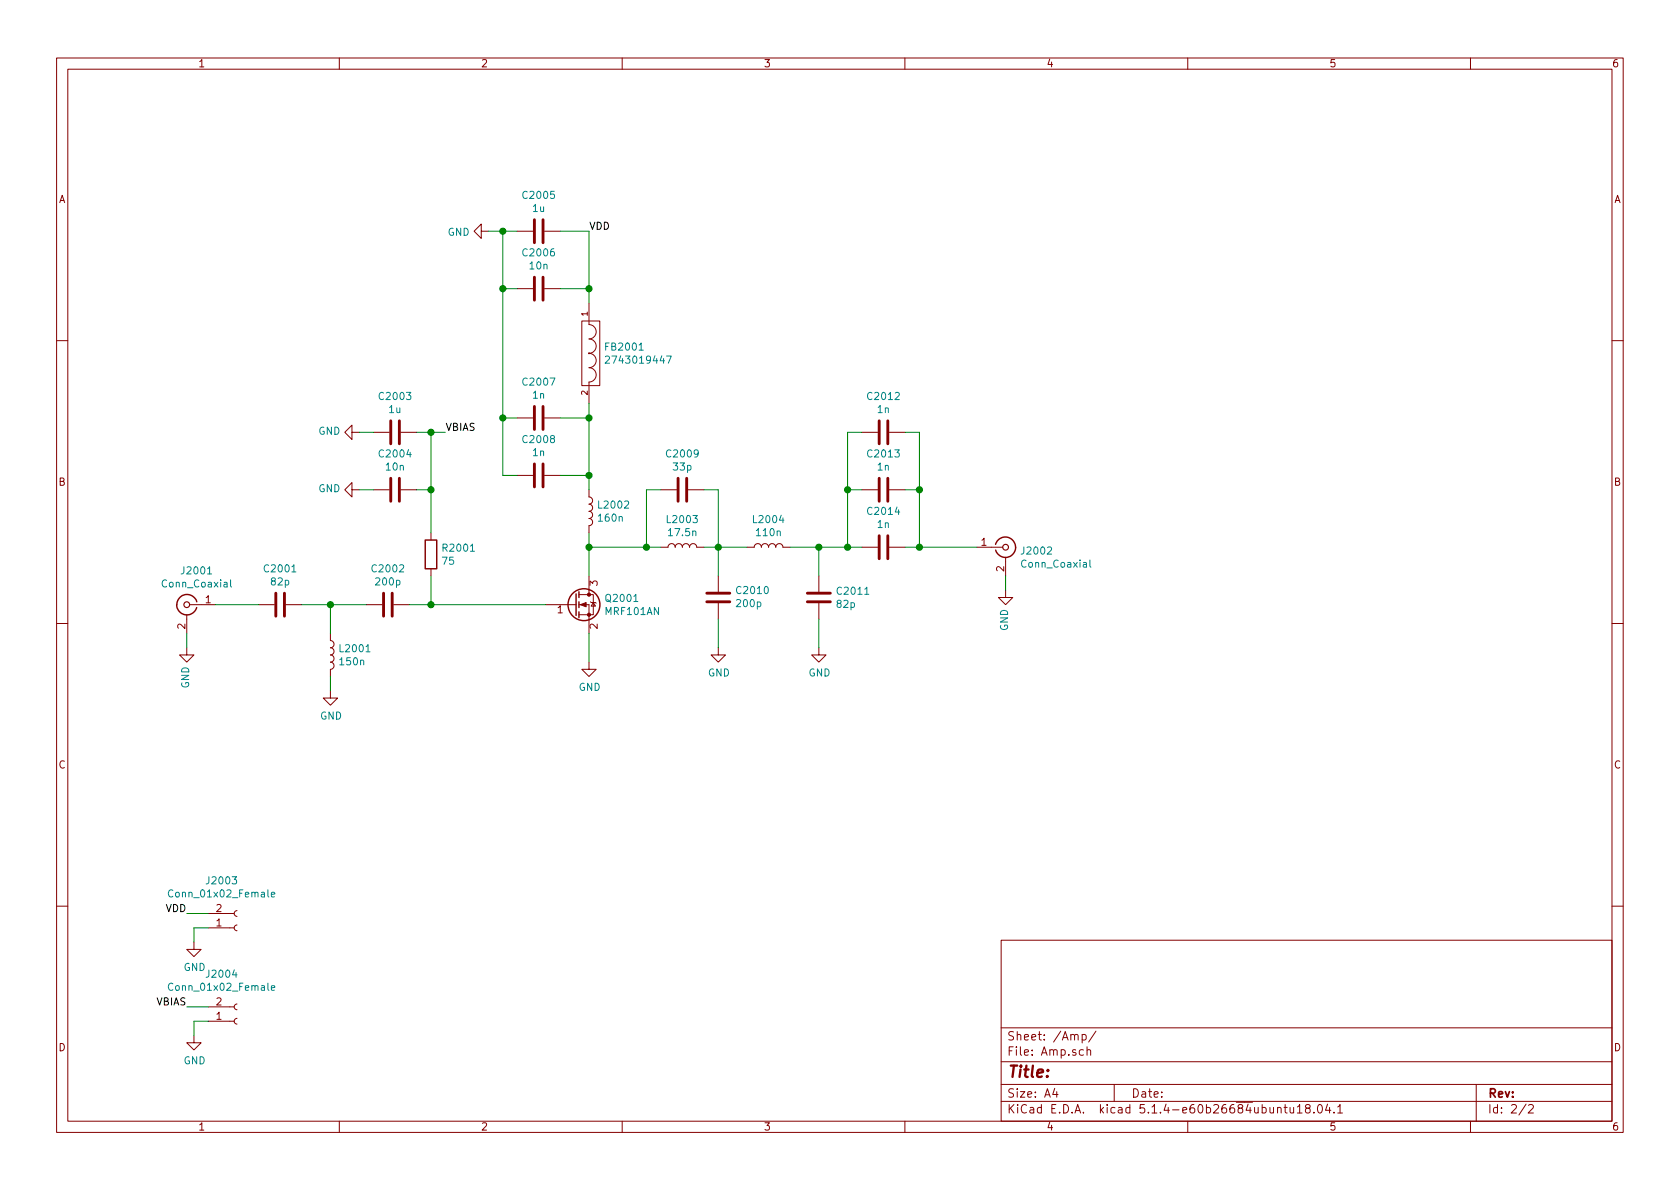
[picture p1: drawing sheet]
EESchema Schematic File Version 4
LIBS:linear-cache
EELAYER 30 0
EELAYER END
$Descr A4 11693 8268
encoding utf-8
Sheet 2 2
Title ""
Date ""
Rev ""
Comp ""
Comment1 ""
Comment2 ""
Comment3 ""
Comment4 ""
$EndDescr
$Comp
L Device:C C2001
U 1 1
P 1950 4200
F 0 "C2001" V 1698 4200 50  0000 C CNN
F 1 "82p" V 1789 4200 50  0000 C CNN
F 2 "Capacitor_SMD:C_0805_2012Metric" H 1988 4050 50  0001 C CNN
F 3 "~" H 1950 4200 50  0001 C CNN
	1    1950 4200
	0    1    1    0   
$EndComp
$Comp
L Device:C C2002
U 1 1
P 2700 4200
F 0 "C2002" V 2448 4200 50  0000 C CNN
F 1 "200p" V 2539 4200 50  0000 C CNN
F 2 "Capacitor_SMD:C_0805_2012Metric" H 2738 4050 50  0001 C CNN
F 3 "~" H 2700 4200 50  0001 C CNN
	1    2700 4200
	0    1    1    0   
$EndComp
$Comp
L Device:C C2004
U 1 1
P 2750 3400
F 0 "C2004" V 2498 3400 50  0000 C CNN
F 1 "10n" V 2589 3400 50  0000 C CNN
F 2 "Capacitor_SMD:C_0805_2012Metric" H 2788 3250 50  0001 C CNN
F 3 "~" H 2750 3400 50  0001 C CNN
	1    2750 3400
	0    -1   1    0   
$EndComp
$Comp
L Device:C C2003
U 1 1
P 2750 3000
F 0 "C2003" V 2498 3000 50  0000 C CNN
F 1 "1u" V 2589 3000 50  0000 C CNN
F 2 "Capacitor_SMD:C_0805_2012Metric" H 2788 2850 50  0001 C CNN
F 3 "~" H 2750 3000 50  0001 C CNN
	1    2750 3000
	0    -1   1    0   
$EndComp
$Comp
L Device:R R2001
U 1 1
P 3000 3850
F 0 "R2001" H 3070 3896 50  0000 L CNN
F 1 "75" H 3070 3805 50  0000 L CNN
F 2 "Resistor_SMD:R_0805_2012Metric" V 2930 3850 50  0001 C CNN
F 3 "~" H 3000 3850 50  0001 C CNN
	1    3000 3850
	1    0    0    -1  
$EndComp
$Comp
L Device:L L2001
U 1 1
P 2300 4550
F 0 "L2001" H 2353 4596 50  0000 L CNN
F 1 "150n" H 2353 4505 50  0000 L CNN
F 2 "Inductor_SMD:L_0805_2012Metric" H 2300 4550 50  0001 C CNN
F 3 "~" H 2300 4550 50  0001 C CNN
	1    2300 4550
	1    0    0    -1  
$EndComp
$Comp
L Device:Q_NMOS_GSD Q2001
U 1 1
P 4000 4200
F 0 "Q2001" H 4205 4246 50  0000 L CNN
F 1 "MRF101AN" H 4205 4155 50  0000 L CNN
F 2 "Package_TO_SOT_THT:TO-220-3_Vertical" H 4200 4300 50  0001 C CNN
F 3 "~" H 4000 4200 50  0001 C CNN
	1    4000 4200
	1    0    0    -1  
$EndComp
$Comp
L Device:L L2002
U 1 1
P 4100 3550
F 0 "L2002" H 4153 3596 50  0000 L CNN
F 1 "160n" H 4153 3505 50  0000 L CNN
F 2 "wbraun_smd:2222SQ-161" H 4100 3550 50  0001 C CNN
F 3 "~" H 4100 3550 50  0001 C CNN
	1    4100 3550
	1    0    0    -1  
$EndComp
$Comp
L Device:L L2003
U 1 1
P 4750 3800
F 0 "L2003" V 4940 3800 50  0000 C CNN
F 1 "17.5n" V 4849 3800 50  0000 C CNN
F 2 "wbraun_smd:GA3095-AL" H 4750 3800 50  0001 C CNN
F 3 "~" H 4750 3800 50  0001 C CNN
	1    4750 3800
	0    -1   -1   0   
$EndComp
$Comp
L Device:L L2004
U 1 1
P 5350 3800
F 0 "L2004" V 5540 3800 50  0000 C CNN
F 1 "110n" V 5449 3800 50  0000 C CNN
F 2 "wbraun_smd:2222SQ-111" H 5350 3800 50  0001 C CNN
F 3 "~" H 5350 3800 50  0001 C CNN
	1    5350 3800
	0    -1   -1   0   
$EndComp
$Comp
L wbraun_ic_lib:FILTER FB2001
U 1 1
P 4100 2450
F 0 "FB2001" V 4054 2552 50  0000 L CNN
F 1 "2743019447" V 4145 2552 50  0000 L CNN
F 2 "wbraun_smd:2743019447" H 4100 2450 50  0001 C CNN
F 3 "" H 4100 2450 50  0000 C CNN
	1    4100 2450
	0    1    1    0   
$EndComp
$Comp
L Device:C C2009
U 1 1
P 4750 3400
F 0 "C2009" V 4498 3400 50  0000 C CNN
F 1 "33p" V 4589 3400 50  0000 C CNN
F 2 "Capacitor_SMD:C_0805_2012Metric" H 4788 3250 50  0001 C CNN
F 3 "~" H 4750 3400 50  0001 C CNN
	1    4750 3400
	0    1    1    0   
$EndComp
$Comp
L Device:C C2010
U 1 1
P 5000 4150
F 0 "C2010" H 4885 4104 50  0000 R CNN
F 1 "200p" H 4885 4195 50  0000 R CNN
F 2 "Capacitor_SMD:C_0805_2012Metric" H 5038 4000 50  0001 C CNN
F 3 "~" H 5000 4150 50  0001 C CNN
	1    5000 4150
	-1   0    0    1   
$EndComp
$Comp
L Device:C C2011
U 1 1
P 5700 4150
F 0 "C2011" H 5815 4196 50  0000 L CNN
F 1 "82p" H 5815 4105 50  0000 L CNN
F 2 "Capacitor_SMD:C_0805_2012Metric" H 5738 4000 50  0001 C CNN
F 3 "~" H 5700 4150 50  0001 C CNN
	1    5700 4150
	1    0    0    -1  
$EndComp
$Comp
L Device:C C2014
U 1 1
P 6150 3800
F 0 "C2014" V 5898 3800 50  0000 C CNN
F 1 "1n" V 5989 3800 50  0000 C CNN
F 2 "Capacitor_SMD:C_0805_2012Metric" H 6188 3650 50  0001 C CNN
F 3 "~" H 6150 3800 50  0001 C CNN
	1    6150 3800
	0    1    1    0   
$EndComp
$Comp
L Device:C C2013
U 1 1
P 6150 3400
F 0 "C2013" V 5898 3400 50  0000 C CNN
F 1 "1n" V 5989 3400 50  0000 C CNN
F 2 "Capacitor_SMD:C_0805_2012Metric" H 6188 3250 50  0001 C CNN
F 3 "~" H 6150 3400 50  0001 C CNN
	1    6150 3400
	0    1    1    0   
$EndComp
$Comp
L Device:C C2012
U 1 1
P 6150 3000
F 0 "C2012" V 5898 3000 50  0000 C CNN
F 1 "1n" V 5989 3000 50  0000 C CNN
F 2 "Capacitor_SMD:C_0805_2012Metric" H 6188 2850 50  0001 C CNN
F 3 "~" H 6150 3000 50  0001 C CNN
	1    6150 3000
	0    1    1    0   
$EndComp
$Comp
L power:GND #PWR0101
U 1 1
P 2300 4800
F 0 "#PWR0101" H 2300 4550 50  0001 C CNN
F 1 "GND" H 2305 4627 50  0000 C CNN
F 2 "" H 2300 4800 50  0001 C CNN
F 3 "" H 2300 4800 50  0001 C CNN
	1    2300 4800
	1    0    0    -1  
$EndComp
$Comp
L power:GND #PWR0102
U 1 1
P 4100 4600
F 0 "#PWR0102" H 4100 4350 50  0001 C CNN
F 1 "GND" H 4105 4427 50  0000 C CNN
F 2 "" H 4100 4600 50  0001 C CNN
F 3 "" H 4100 4600 50  0001 C CNN
	1    4100 4600
	1    0    0    -1  
$EndComp
$Comp
L power:GND #PWR0103
U 1 1
P 5000 4500
F 0 "#PWR0103" H 5000 4250 50  0001 C CNN
F 1 "GND" H 5005 4327 50  0000 C CNN
F 2 "" H 5000 4500 50  0001 C CNN
F 3 "" H 5000 4500 50  0001 C CNN
	1    5000 4500
	1    0    0    -1  
$EndComp
$Comp
L power:GND #PWR0104
U 1 1
P 5700 4500
F 0 "#PWR0104" H 5700 4250 50  0001 C CNN
F 1 "GND" H 5705 4327 50  0000 C CNN
F 2 "" H 5700 4500 50  0001 C CNN
F 3 "" H 5700 4500 50  0001 C CNN
	1    5700 4500
	1    0    0    -1  
$EndComp
Wire Wire Line
	2100 4200 2300 4200
Wire Wire Line
	2300 4200 2300 4400
Wire Wire Line
	2300 4200 2550 4200
Connection ~ 2300 4200
Wire Wire Line
	2300 4700 2300 4800
Wire Wire Line
	2850 4200 3000 4200
Wire Wire Line
	3000 4200 3000 4000
Wire Wire Line
	3000 3700 3000 3400
Wire Wire Line
	3000 3400 2900 3400
Wire Wire Line
	3000 3400 3000 3000
Wire Wire Line
	3000 3000 2900 3000
Connection ~ 3000 3400
$Comp
L power:GND #PWR0105
U 1 1
P 2500 3000
F 0 "#PWR0105" H 2500 2750 50  0001 C CNN
F 1 "GND" V 2505 2872 50  0000 R CNN
F 2 "" H 2500 3000 50  0001 C CNN
F 3 "" H 2500 3000 50  0001 C CNN
	1    2500 3000
	0    1    -1   0   
$EndComp
$Comp
L power:GND #PWR0106
U 1 1
P 2500 3400
F 0 "#PWR0106" H 2500 3150 50  0001 C CNN
F 1 "GND" V 2505 3272 50  0000 R CNN
F 2 "" H 2500 3400 50  0001 C CNN
F 3 "" H 2500 3400 50  0001 C CNN
	1    2500 3400
	0    1    -1   0   
$EndComp
Wire Wire Line
	2600 3000 2500 3000
Wire Wire Line
	2600 3400 2500 3400
Wire Wire Line
	3000 3000 3100 3000
Connection ~ 3000 3000
Wire Wire Line
	3000 4200 3800 4200
Connection ~ 3000 4200
$Comp
L Device:C C2008
U 1 1
P 3750 3300
F 0 "C2008" V 3498 3300 50  0000 C CNN
F 1 "1n" V 3589 3300 50  0000 C CNN
F 2 "Capacitor_SMD:C_0805_2012Metric" H 3788 3150 50  0001 C CNN
F 3 "~" H 3750 3300 50  0001 C CNN
	1    3750 3300
	0    1    1    0   
$EndComp
$Comp
L Device:C C2007
U 1 1
P 3750 2900
F 0 "C2007" V 3498 2900 50  0000 C CNN
F 1 "1n" V 3589 2900 50  0000 C CNN
F 2 "Capacitor_SMD:C_0805_2012Metric" H 3788 2750 50  0001 C CNN
F 3 "~" H 3750 2900 50  0001 C CNN
	1    3750 2900
	0    1    1    0   
$EndComp
$Comp
L Device:C C2006
U 1 1
P 3750 2000
F 0 "C2006" V 3498 2000 50  0000 C CNN
F 1 "10n" V 3589 2000 50  0000 C CNN
F 2 "Capacitor_SMD:C_0805_2012Metric" H 3788 1850 50  0001 C CNN
F 3 "~" H 3750 2000 50  0001 C CNN
	1    3750 2000
	0    1    1    0   
$EndComp
$Comp
L Device:C C2005
U 1 1
P 3750 1600
F 0 "C2005" V 3498 1600 50  0000 C CNN
F 1 "1u" V 3589 1600 50  0000 C CNN
F 2 "Capacitor_SMD:C_0805_2012Metric" H 3788 1450 50  0001 C CNN
F 3 "~" H 3750 1600 50  0001 C CNN
	1    3750 1600
	0    1    1    0   
$EndComp
Wire Wire Line
	3600 3300 3500 3300
Wire Wire Line
	3500 3300 3500 2900
Wire Wire Line
	3500 1600 3600 1600
Wire Wire Line
	3500 1600 3400 1600
Connection ~ 3500 1600
$Comp
L power:GND #PWR0107
U 1 1
P 3400 1600
F 0 "#PWR0107" H 3400 1350 50  0001 C CNN
F 1 "GND" V 3405 1472 50  0000 R CNN
F 2 "" H 3400 1600 50  0001 C CNN
F 3 "" H 3400 1600 50  0001 C CNN
	1    3400 1600
	0    1    1    0   
$EndComp
Wire Wire Line
	3600 2900 3500 2900
Connection ~ 3500 2900
Wire Wire Line
	3500 2900 3500 2000
Wire Wire Line
	3600 2000 3500 2000
Connection ~ 3500 2000
Wire Wire Line
	3500 2000 3500 1600
Wire Wire Line
	3900 1600 4100 1600
Wire Wire Line
	4100 1600 4100 2000
Wire Wire Line
	3900 2000 4100 2000
Connection ~ 4100 2000
Wire Wire Line
	4100 2000 4100 2100
Wire Wire Line
	4100 2800 4100 2900
Wire Wire Line
	4100 3700 4100 3800
Wire Wire Line
	3900 3300 4100 3300
Connection ~ 4100 3300
Wire Wire Line
	4100 3300 4100 3400
Wire Wire Line
	3900 2900 4100 2900
Connection ~ 4100 2900
Wire Wire Line
	4100 2900 4100 3300
Wire Wire Line
	4100 4400 4100 4600
Wire Wire Line
	4100 3800 4500 3800
Connection ~ 4100 3800
Wire Wire Line
	4100 3800 4100 4000
Wire Wire Line
	4600 3400 4500 3400
Wire Wire Line
	4500 3400 4500 3800
Connection ~ 4500 3800
Wire Wire Line
	4500 3800 4600 3800
Wire Wire Line
	4900 3800 5000 3800
Wire Wire Line
	5000 3800 5000 4000
Wire Wire Line
	5000 4300 5000 4500
Wire Wire Line
	4900 3400 5000 3400
Wire Wire Line
	5000 3400 5000 3800
Connection ~ 5000 3800
Wire Wire Line
	5000 3800 5200 3800
Wire Wire Line
	5500 3800 5700 3800
Wire Wire Line
	5700 3800 5700 4000
Wire Wire Line
	5700 4300 5700 4500
Wire Wire Line
	5700 3800 5900 3800
Connection ~ 5700 3800
Wire Wire Line
	5900 3800 5900 3400
Wire Wire Line
	5900 3000 6000 3000
Connection ~ 5900 3800
Wire Wire Line
	5900 3800 6000 3800
Wire Wire Line
	5900 3400 6000 3400
Connection ~ 5900 3400
Wire Wire Line
	5900 3400 5900 3000
Wire Wire Line
	6300 3000 6400 3000
Wire Wire Line
	6400 3000 6400 3400
Wire Wire Line
	6400 3800 6300 3800
Wire Wire Line
	6300 3400 6400 3400
Connection ~ 6400 3400
Wire Wire Line
	6400 3400 6400 3800
Connection ~ 6400 3800
$Comp
L Connector:Conn_Coaxial J2001
U 1 1
P 1300 4200
F 0 "J2001" H 1230 4438 50  0000 C CNN
F 1 "Conn_Coaxial" H 1230 4347 50  0000 C CNN
F 2 "wbraun_smd:SMA-Edge" H 1300 4200 50  0001 C CNN
F 3 " ~" H 1300 4200 50  0001 C CNN
	1    1300 4200
	-1   0    0    -1  
$EndComp
$Comp
L Connector:Conn_Coaxial J2002
U 1 1
P 7000 3800
F 0 "J2002" H 7099 3776 50  0000 L CNN
F 1 "Conn_Coaxial" H 7099 3685 50  0000 L CNN
F 2 "wbraun_smd:SMA-Edge" H 7000 3800 50  0001 C CNN
F 3 " ~" H 7000 3800 50  0001 C CNN
	1    7000 3800
	1    0    0    -1  
$EndComp
$Comp
L power:GND #PWR0108
U 1 1
P 1300 4500
F 0 "#PWR0108" H 1300 4250 50  0001 C CNN
F 1 "GND" V 1305 4372 50  0000 R CNN
F 2 "" H 1300 4500 50  0001 C CNN
F 3 "" H 1300 4500 50  0001 C CNN
	1    1300 4500
	-1   0    0    -1  
$EndComp
$Comp
L power:GND #PWR0109
U 1 1
P 7000 4100
F 0 "#PWR0109" H 7000 3850 50  0001 C CNN
F 1 "GND" V 7005 3972 50  0000 R CNN
F 2 "" H 7000 4100 50  0001 C CNN
F 3 "" H 7000 4100 50  0001 C CNN
	1    7000 4100
	-1   0    0    -1  
$EndComp
Wire Wire Line
	6400 3800 6800 3800
Wire Wire Line
	1800 4200 1500 4200
Wire Wire Line
	1300 4400 1300 4500
$Comp
L Connector:Conn_01x02_Female J2003
U 1 1
P 1650 6450
F 0 "J2003" H 1543 6125 50  0000 C CNN
F 1 "Conn_01x02_Female" H 1543 6216 50  0000 C CNN
F 2 "wbraun_smd:Terminal-block-plug_2x1_3.5mm-pitch" H 1650 6450 50  0001 C CNN
F 3 "~" H 1650 6450 50  0001 C CNN
	1    1650 6450
	1    0    0    1   
$EndComp
$Comp
L Connector:Conn_01x02_Female J2004
U 1 1
P 1650 7100
F 0 "J2004" H 1543 6775 50  0000 C CNN
F 1 "Conn_01x02_Female" H 1543 6866 50  0000 C CNN
F 2 "wbraun_smd:Terminal-block-plug_2x1_3.5mm-pitch" H 1650 7100 50  0001 C CNN
F 3 "~" H 1650 7100 50  0001 C CNN
	1    1650 7100
	1    0    0    1   
$EndComp
$Comp
L power:GND #PWR0113
U 1 1
P 1350 7200
F 0 "#PWR0113" H 1350 6950 50  0001 C CNN
F 1 "GND" H 1355 7027 50  0000 C CNN
F 2 "" H 1350 7200 50  0001 C CNN
F 3 "" H 1350 7200 50  0001 C CNN
	1    1350 7200
	1    0    0    -1  
$EndComp
$Comp
L power:GND #PWR0114
U 1 1
P 1350 6550
F 0 "#PWR0114" H 1350 6300 50  0001 C CNN
F 1 "GND" H 1355 6377 50  0000 C CNN
F 2 "" H 1350 6550 50  0001 C CNN
F 3 "" H 1350 6550 50  0001 C CNN
	1    1350 6550
	1    0    0    -1  
$EndComp
Wire Wire Line
	1450 6450 1350 6450
Wire Wire Line
	1350 6450 1350 6550
Wire Wire Line
	1450 7100 1350 7100
Wire Wire Line
	1350 7100 1350 7200
Wire Wire Line
	1450 6350 1300 6350
Wire Wire Line
	1450 7000 1300 7000
Text Label 1300 6350 2    50   ~ 0
VDD
Text Label 1300 7000 2    50   ~ 0
VBIAS
Text Label 3100 3000 0    50   ~ 0
VBIAS
Text Label 4100 1600 0    50   ~ 0
VDD
Wire Wire Line
	7000 4000 7000 4100
$EndSCHEMATC
